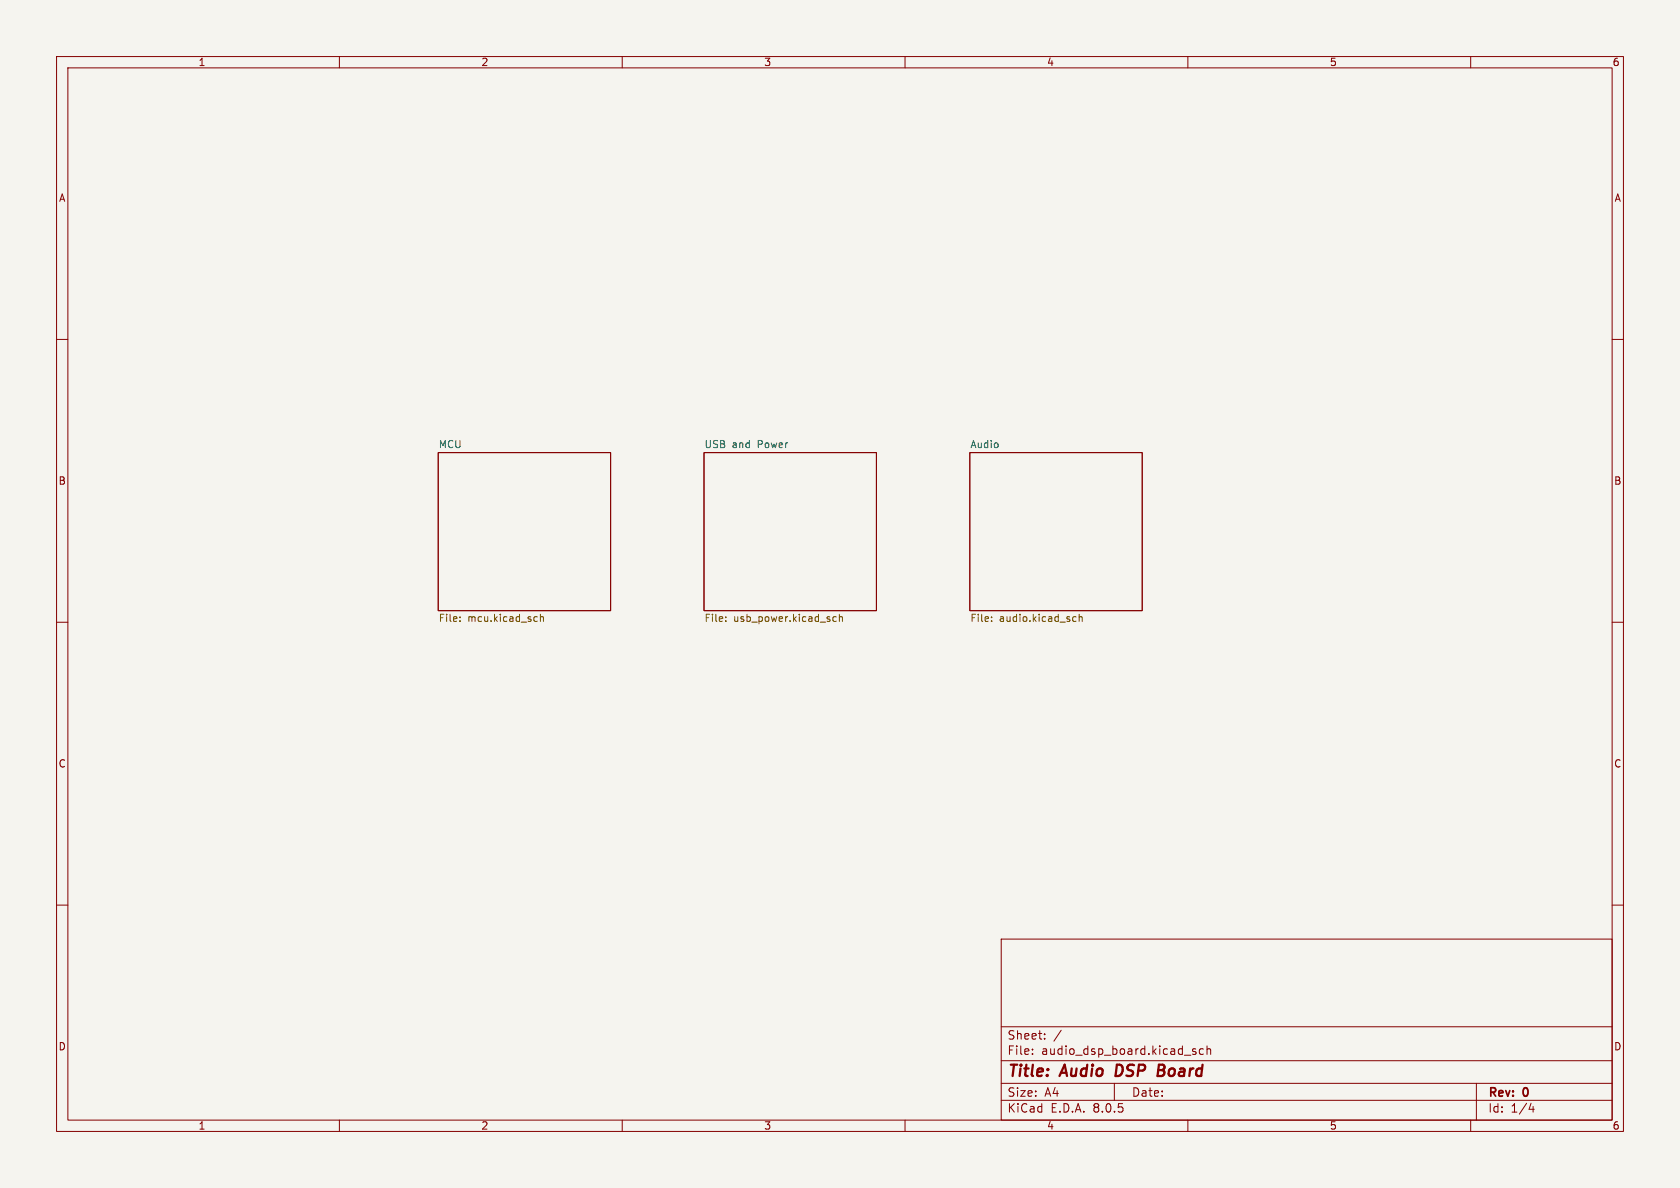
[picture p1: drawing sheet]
<svg xmlns="http://www.w3.org/2000/svg" width="297mm" height="210mm" viewBox="0 0 297 210" stroke-linecap="round" stroke-linejoin="round" font-family="sans-serif">
<path d="M0 0h297v210h-297z" fill="#f5f4ef" stroke="#f5f4ef" stroke-width=".18"/>
<g fill="none" stroke="#840000" stroke-width=".18">
<path d="M10 10h277v190h-277zM12 12h273v186h-273zM60 10v2M110 10v2M160 10v2M210 10v2M260 10v2M10 60h2M285 60h2M77.5 80h30.4v28h-30.4zM124.5 80h30.4v28h-30.4zM171.4 80h30.5v28h-30.5z"/>
<path d="M10 110h2M285 110h2M10 160h2M285 160h2M177 166h108v32h-108zM60 198v2M110 198v2M160 198v2M177 194.5h108M177 191.5h108M177 187.5h108M177 181.5h108"/>
<path d="M182.5 186.3v.1M182.5 185.5v.1M184.7 183.6v.1M184.7 182.8v.1M187.6 182.1l-1.3 2M197 191.5v3M210 198v2M211.4 185.5l-.4-.1-.2 .2 .1 .2 .5 .2v.3h-.6M212.7 185.5l-.4-.1-.3 .3v.4l.2 .2h.5M213.4 185.5l.2-.1 .4 .1v.9M213.4 184.9v1.5M260 198v2"/>
<path d="M261 191.5v6.5M270.7 195l-.4 1.1h.9M271 195.6v1"/>
</g>
<path d="M197.5 188.2l-.3 2h.5M204.8 189.2h.6M204.9 188.2h.7M205.4 189.2l.3 .1M205.6 190.1l-1 .1M205.6 189.1l-.2 .1" fill="none" stroke="#840000" stroke-width=".4"/>
<g fill="none" stroke="#725600" stroke-width=".18">
<path d="M81.3 109.7v.2M81.3 109.1v.1M94.9 109l.1 .1M95 109.8l-.1 .1M95.5 109.1l.2-.1 .3 .1 .1 .8M95.5 108.6v1.3M128.3 109.7v.2M128.3 109.1v.1M147.8 109.1l-.3-.1-.3 .3 .2 .5h.4M148.4 109.1l.2-.1 .3 .1v.8M148.4 108.6v1.3M175.3 109.7v.2"/>
<path d="M175.3 109.1v.1M189.8 109.8h.4M189.8 109.1h.4M190.8 109.1l.2-.1 .3 .1v.8M190.8 108.6v1.3"/>
</g>
<g font-size="2.8" fill="#840000">
<text x="178" y="190.9">Title:</text>
<text x="187.7" y="190.9">Audio</text>
<text x="198.1" y="190.9">DSP</text>
<text x="206.3" y="190.9">Board</text>
</g>
<g font-size="2.1" fill="#840000">
<text x="178" y="184">Sheet:</text>
<text x="178" y="186.7">File:</text>
<text x="184.1" y="186.7">audio_dsp_board.kicad_sch</text>
<text x="178" y="196.9">KiCad</text>
<text x="178" y="194.1">Size:</text>
<text x="184.7" y="194.1">A4</text>
<text x="185.7" y="196.9">E.D.A.</text>
<text x="193.3" y="196.9">8.0.5</text>
<text x="200" y="194.1">Date:</text>
<text x="263" y="194.3">Rev:</text>
<text x="263" y="196.9">Id:</text>
<text x="267.1" y="196.9">1/4</text>
<text x="269.4" y="194.3">0</text>
</g>
<g font-size="1.8" fill="#840000">
<text x="35" y="11.9">1</text>
<text x="85" y="11.9">2</text>
<text x="135" y="11.9">3</text>
<text x="185" y="11.9">4</text>
<text x="235" y="11.9">5</text>
<text x="285" y="11.9">6</text>
<text x="10.3" y="35.9">A</text>
<text x="285.3" y="35.9">A</text>
<text x="10.3" y="85.9">B</text>
<text x="285.3" y="85.9">B</text>
<text x="10.3" y="135.9">C</text>
<text x="285.3" y="135.9">C</text>
<text x="10.3" y="185.9">D</text>
<text x="285.3" y="185.9">D</text>
<text x="35" y="199.9">1</text>
<text x="85" y="199.9">2</text>
<text x="135" y="199.9">3</text>
<text x="185" y="199.9">4</text>
<text x="235" y="199.9">5</text>
<text x="285" y="199.9">6</text>
</g>
<g font-size="1.8" fill="#006464">
<text x="77.5" y="79.3">MCU</text>
<text x="124.5" y="79.3">USB</text>
<text x="129.4" y="79.3">and</text>
<text x="134.1" y="79.3">Power</text>
<text x="171.4" y="79.3">Audio</text>
</g>
<g font-size="1.8" fill="#725600">
<text x="77.5" y="110.3">File:</text>
<text x="82.7" y="110.3">mcu.kicad_sch</text>
<text x="124.5" y="110.3">File:</text>
<text x="129.7" y="110.3">usb_power.kicad_sch</text>
<text x="171.4" y="110.3">File:</text>
<text x="176.7" y="110.3">audio.kicad_sch</text>
</g>
</svg>
